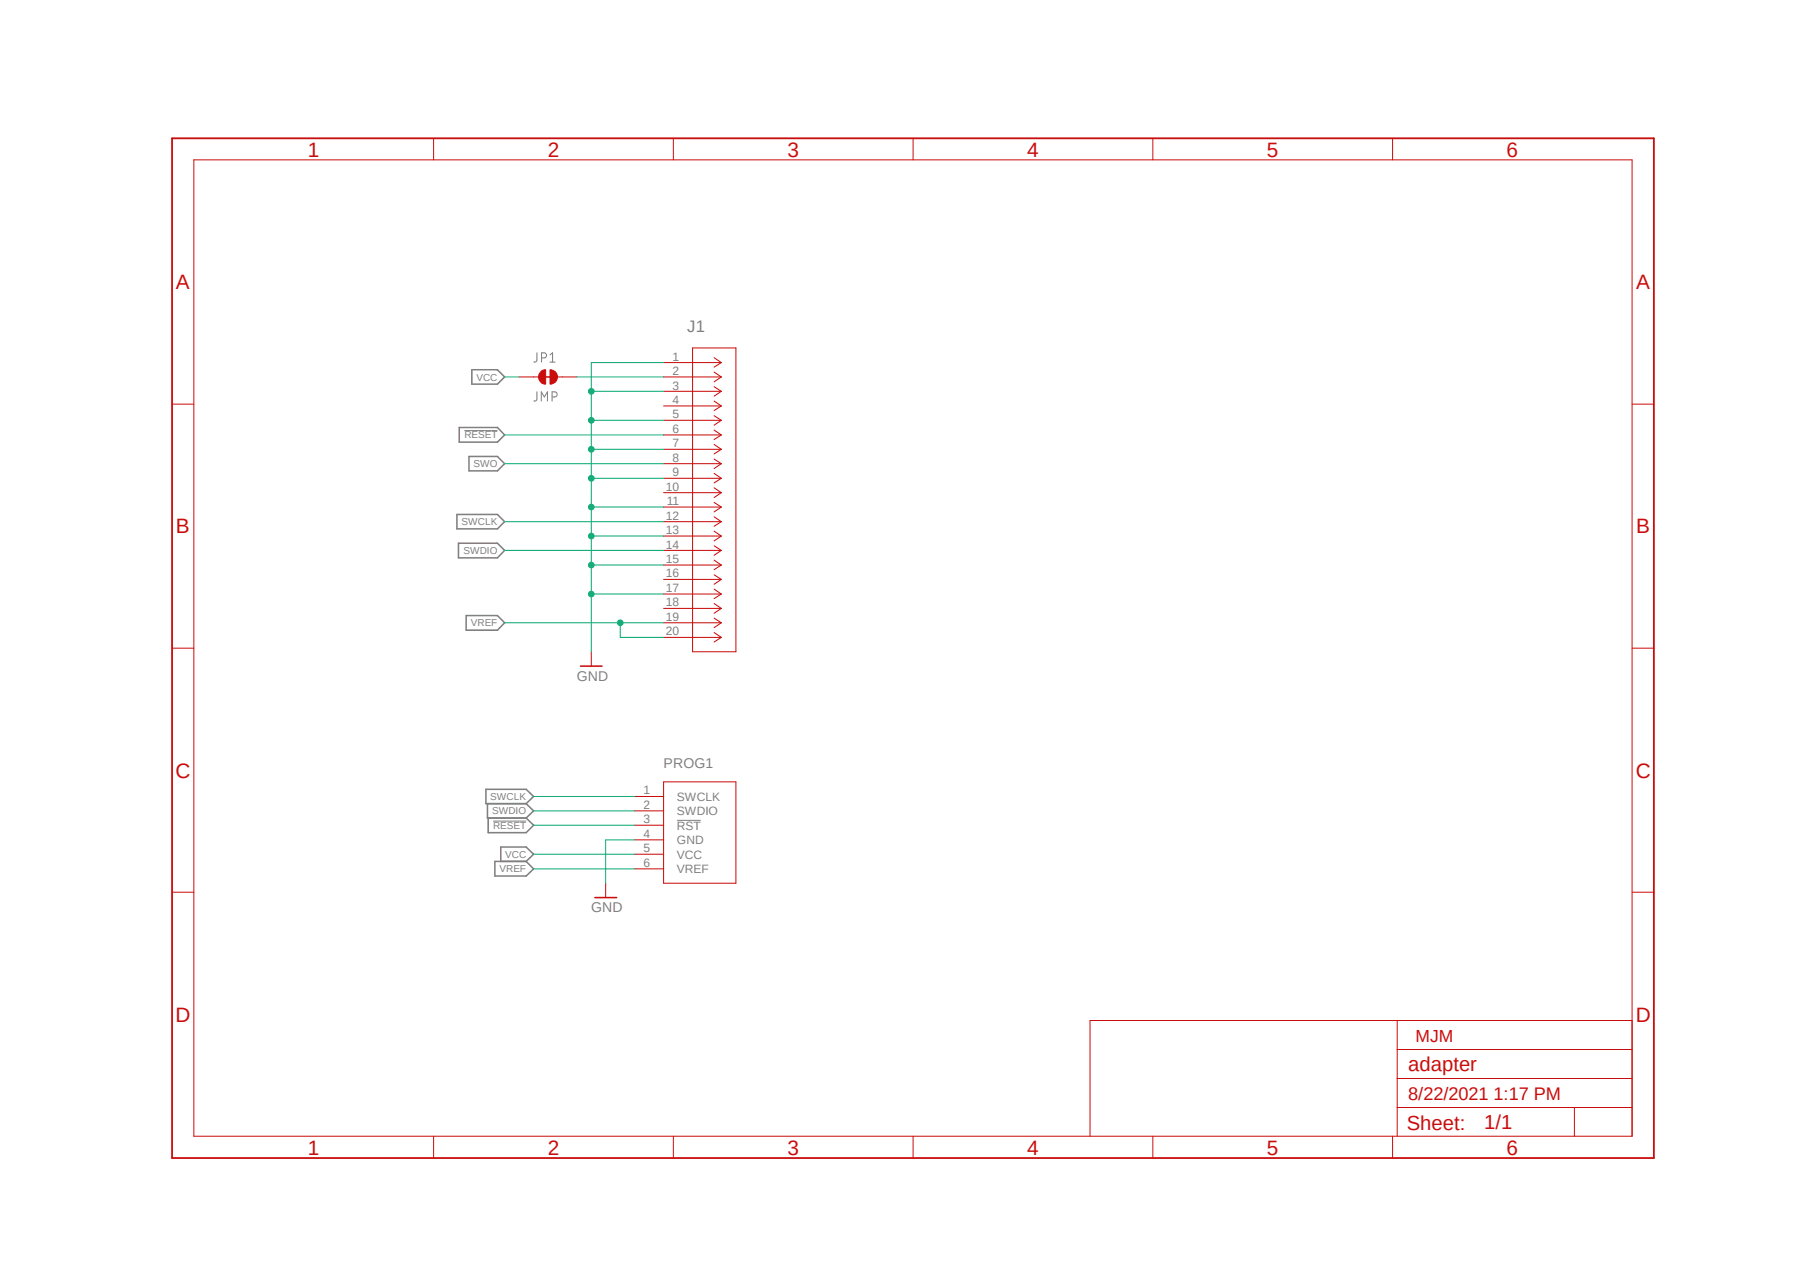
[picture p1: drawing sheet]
<?xml version="1.0" encoding="utf-8"?>
<!DOCTYPE eagle SYSTEM "eagle.dtd">
<!--
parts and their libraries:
STM32_SFH11-PBPC-D10-ST-BK_: COPYRIGHT: Copyright (C) 2018 Accelerated Designs. All rights reserved
SparkFun-Jumpers: Licensing: Creative Commons ShareAlike 4.0 International - https://creativecommons.org/licenses/by-sa/4.0
-->
<eagle version="9.6.2">
<drawing>
<settings>
<setting alwaysvectorfont="no"/>
<setting verticaltext="up"/>
</settings>
<grid distance="0.1" unitdist="inch" unit="inch" style="lines" multiple="1" display="yes" altdistance="0.01" altunitdist="inch" altunit="inch"/>
<schematic xreflabel="%F%N/%S.%C%R" xrefpart="/%S.%C%R">
<libraries>
<library name="0532610671">
<symbols>
<symbol name="0532610671_OP">
<pin name="SWCLK" x="-5.08" y="5.08" length="middle"/>
<pin name="SWDIO" x="-5.08" y="2.54" length="middle"/>
<pin name="!RST" x="-5.08" y="0" length="middle"/>
<pin name="GND" x="-5.08" y="-2.54" length="middle"/>
<pin name="VCC" x="-5.08" y="-5.08" length="middle"/>
<pin name="VREF" x="-5.08" y="-7.62" length="middle"/>
<wire x1="0" y1="7.62" x2="0" y2="-10.16" width="0.1524" layer="94"/>
<wire x1="0" y1="-10.16" x2="12.7" y2="-10.16" width="0.1524" layer="94"/>
<wire x1="12.7" y1="-10.16" x2="12.7" y2="7.62" width="0.1524" layer="94"/>
<wire x1="12.7" y1="7.62" x2="0" y2="7.62" width="0.1524" layer="94"/>
<text x="-5.08" y="12.7" size="1.778" layer="95">&gt;NAME</text>
<text x="-5.08" y="10.16" size="1.778" layer="96">&gt;VALUE</text>
</symbol>
</symbols>
<devicesets>
<deviceset name="0532610671_OP" prefix="PROG" uservalue="yes">
<gates>
<gate name="G$1" symbol="0532610671_OP" x="0" y="0"/>
</gates>
<devices>
<device name="" package="0532610671">
<connects>
<connect gate="G$1" pin="!RST" pad="3"/>
<connect gate="G$1" pin="GND" pad="4"/>
<connect gate="G$1" pin="SWCLK" pad="1"/>
<connect gate="G$1" pin="SWDIO" pad="2"/>
<connect gate="G$1" pin="VCC" pad="5"/>
<connect gate="G$1" pin="VREF" pad="6"/>
</connects>
<package3dinstances>
<package3dinstance package3d_urn="urn:adsk.eagle:package:29729278/2"/>
</package3dinstances>
<technologies>
<technology name=""/>
</technologies>
</device>
</devices>
</deviceset>
</devicesets>
</library>
<library name="supply1">
<symbols>
<symbol name="GND">
<wire x1="-1.905" y1="0" x2="1.905" y2="0" width="0.254" layer="94"/>
<text x="-2.54" y="-2.54" size="1.778" layer="96">&gt;VALUE</text>
<pin name="GND" x="0" y="2.54" visible="off" length="short" direction="sup" rot="R270"/>
</symbol>
</symbols>
<devicesets>
<deviceset name="GND" prefix="GND">
<gates>
<gate name="1" symbol="GND" x="0" y="0"/>
</gates>
<devices>
<device name="">
<technologies>
<technology name=""/>
</technologies>
</device>
</devices>
</deviceset>
</devicesets>
</library>
<library name="STM32_SFH11-PBPC-D10-ST-BK_">
<symbols>
<symbol name="CONN_020P_000C_1">
<pin name="1" x="0" y="0" visible="pad" length="middle" direction="pas"/>
<pin name="2" x="0" y="-2.54" visible="pad" length="middle" direction="pas"/>
<pin name="3" x="0" y="-5.08" visible="pad" length="middle" direction="pas"/>
<pin name="4" x="0" y="-7.62" visible="pad" length="middle" direction="pas"/>
<pin name="5" x="0" y="-10.16" visible="pad" length="middle" direction="pas"/>
<pin name="6" x="0" y="-12.7" visible="pad" length="middle" direction="pas"/>
<pin name="7" x="0" y="-15.24" visible="pad" length="middle" direction="pas"/>
<pin name="8" x="0" y="-17.78" visible="pad" length="middle" direction="pas"/>
<pin name="9" x="0" y="-20.32" visible="pad" length="middle" direction="pas"/>
<pin name="10" x="0" y="-22.86" visible="pad" length="middle" direction="pas"/>
<pin name="11" x="0" y="-25.4" visible="pad" length="middle" direction="pas"/>
<pin name="12" x="0" y="-27.94" visible="pad" length="middle" direction="pas"/>
<pin name="13" x="0" y="-30.48" visible="pad" length="middle" direction="pas"/>
<pin name="14" x="0" y="-33.02" visible="pad" length="middle" direction="pas"/>
<pin name="15" x="0" y="-35.56" visible="pad" length="middle" direction="pas"/>
<pin name="16" x="0" y="-38.1" visible="pad" length="middle" direction="pas"/>
<pin name="17" x="0" y="-40.64" visible="pad" length="middle" direction="pas"/>
<pin name="18" x="0" y="-43.18" visible="pad" length="middle" direction="pas"/>
<pin name="19" x="0" y="-45.72" visible="pad" length="middle" direction="pas"/>
<pin name="20" x="0" y="-48.26" visible="pad" length="middle" direction="pas"/>
<wire x1="10.16" y1="0" x2="5.08" y2="0" width="0.1524" layer="94"/>
<wire x1="10.16" y1="-2.54" x2="5.08" y2="-2.54" width="0.1524" layer="94"/>
<wire x1="10.16" y1="-5.08" x2="5.08" y2="-5.08" width="0.1524" layer="94"/>
<wire x1="10.16" y1="-7.62" x2="5.08" y2="-7.62" width="0.1524" layer="94"/>
<wire x1="10.16" y1="-10.16" x2="5.08" y2="-10.16" width="0.1524" layer="94"/>
<wire x1="10.16" y1="-12.7" x2="5.08" y2="-12.7" width="0.1524" layer="94"/>
<wire x1="10.16" y1="-15.24" x2="5.08" y2="-15.24" width="0.1524" layer="94"/>
<wire x1="10.16" y1="-17.78" x2="5.08" y2="-17.78" width="0.1524" layer="94"/>
<wire x1="10.16" y1="-20.32" x2="5.08" y2="-20.32" width="0.1524" layer="94"/>
<wire x1="10.16" y1="-22.86" x2="5.08" y2="-22.86" width="0.1524" layer="94"/>
<wire x1="10.16" y1="-25.4" x2="5.08" y2="-25.4" width="0.1524" layer="94"/>
<wire x1="10.16" y1="-27.94" x2="5.08" y2="-27.94" width="0.1524" layer="94"/>
<wire x1="10.16" y1="-30.48" x2="5.08" y2="-30.48" width="0.1524" layer="94"/>
<wire x1="10.16" y1="-33.02" x2="5.08" y2="-33.02" width="0.1524" layer="94"/>
<wire x1="10.16" y1="-35.56" x2="5.08" y2="-35.56" width="0.1524" layer="94"/>
<wire x1="10.16" y1="-38.1" x2="5.08" y2="-38.1" width="0.1524" layer="94"/>
<wire x1="10.16" y1="-40.64" x2="5.08" y2="-40.64" width="0.1524" layer="94"/>
<wire x1="10.16" y1="-43.18" x2="5.08" y2="-43.18" width="0.1524" layer="94"/>
<wire x1="10.16" y1="-45.72" x2="5.08" y2="-45.72" width="0.1524" layer="94"/>
<wire x1="10.16" y1="-48.26" x2="5.08" y2="-48.26" width="0.1524" layer="94"/>
<wire x1="10.16" y1="0" x2="8.89" y2="0.8382" width="0.1524" layer="94"/>
<wire x1="10.16" y1="-2.54" x2="8.89" y2="-1.7018" width="0.1524" layer="94"/>
<wire x1="10.16" y1="-5.08" x2="8.89" y2="-4.2418" width="0.1524" layer="94"/>
<wire x1="10.16" y1="-7.62" x2="8.89" y2="-6.7818" width="0.1524" layer="94"/>
<wire x1="10.16" y1="-10.16" x2="8.89" y2="-9.3218" width="0.1524" layer="94"/>
<wire x1="10.16" y1="-12.7" x2="8.89" y2="-11.8618" width="0.1524" layer="94"/>
<wire x1="10.16" y1="-15.24" x2="8.89" y2="-14.4018" width="0.1524" layer="94"/>
<wire x1="10.16" y1="-17.78" x2="8.89" y2="-16.9418" width="0.1524" layer="94"/>
<wire x1="10.16" y1="-20.32" x2="8.89" y2="-19.4818" width="0.1524" layer="94"/>
<wire x1="10.16" y1="-22.86" x2="8.89" y2="-22.0218" width="0.1524" layer="94"/>
<wire x1="10.16" y1="-25.4" x2="8.89" y2="-24.5618" width="0.1524" layer="94"/>
<wire x1="10.16" y1="-27.94" x2="8.89" y2="-27.1018" width="0.1524" layer="94"/>
<wire x1="10.16" y1="-30.48" x2="8.89" y2="-29.6418" width="0.1524" layer="94"/>
<wire x1="10.16" y1="-33.02" x2="8.89" y2="-32.1818" width="0.1524" layer="94"/>
<wire x1="10.16" y1="-35.56" x2="8.89" y2="-34.7218" width="0.1524" layer="94"/>
<wire x1="10.16" y1="-38.1" x2="8.89" y2="-37.2618" width="0.1524" layer="94"/>
<wire x1="10.16" y1="-40.64" x2="8.89" y2="-39.8018" width="0.1524" layer="94"/>
<wire x1="10.16" y1="-43.18" x2="8.89" y2="-42.3418" width="0.1524" layer="94"/>
<wire x1="10.16" y1="-45.72" x2="8.89" y2="-44.8818" width="0.1524" layer="94"/>
<wire x1="10.16" y1="-48.26" x2="8.89" y2="-47.4218" width="0.1524" layer="94"/>
<wire x1="10.16" y1="0" x2="8.89" y2="-0.8382" width="0.1524" layer="94"/>
<wire x1="10.16" y1="-2.54" x2="8.89" y2="-3.3782" width="0.1524" layer="94"/>
<wire x1="10.16" y1="-5.08" x2="8.89" y2="-5.9182" width="0.1524" layer="94"/>
<wire x1="10.16" y1="-7.62" x2="8.89" y2="-8.4582" width="0.1524" layer="94"/>
<wire x1="10.16" y1="-10.16" x2="8.89" y2="-10.9982" width="0.1524" layer="94"/>
<wire x1="10.16" y1="-12.7" x2="8.89" y2="-13.5382" width="0.1524" layer="94"/>
<wire x1="10.16" y1="-15.24" x2="8.89" y2="-16.0782" width="0.1524" layer="94"/>
<wire x1="10.16" y1="-17.78" x2="8.89" y2="-18.6182" width="0.1524" layer="94"/>
<wire x1="10.16" y1="-20.32" x2="8.89" y2="-21.1582" width="0.1524" layer="94"/>
<wire x1="10.16" y1="-22.86" x2="8.89" y2="-23.6982" width="0.1524" layer="94"/>
<wire x1="10.16" y1="-25.4" x2="8.89" y2="-26.2382" width="0.1524" layer="94"/>
<wire x1="10.16" y1="-27.94" x2="8.89" y2="-28.7782" width="0.1524" layer="94"/>
<wire x1="10.16" y1="-30.48" x2="8.89" y2="-31.3182" width="0.1524" layer="94"/>
<wire x1="10.16" y1="-33.02" x2="8.89" y2="-33.8582" width="0.1524" layer="94"/>
<wire x1="10.16" y1="-35.56" x2="8.89" y2="-36.3982" width="0.1524" layer="94"/>
<wire x1="10.16" y1="-38.1" x2="8.89" y2="-38.9382" width="0.1524" layer="94"/>
<wire x1="10.16" y1="-40.64" x2="8.89" y2="-41.4782" width="0.1524" layer="94"/>
<wire x1="10.16" y1="-43.18" x2="8.89" y2="-44.0182" width="0.1524" layer="94"/>
<wire x1="10.16" y1="-45.72" x2="8.89" y2="-46.5582" width="0.1524" layer="94"/>
<wire x1="10.16" y1="-48.26" x2="8.89" y2="-49.0982" width="0.1524" layer="94"/>
<wire x1="5.08" y1="2.54" x2="5.08" y2="-50.8" width="0.1524" layer="94"/>
<wire x1="5.08" y1="-50.8" x2="12.7" y2="-50.8" width="0.1524" layer="94"/>
<wire x1="12.7" y1="-50.8" x2="12.7" y2="2.54" width="0.1524" layer="94"/>
<wire x1="12.7" y1="2.54" x2="5.08" y2="2.54" width="0.1524" layer="94"/>
<text x="4.1656" y="5.3086" size="2.0828" layer="95" ratio="6" rot="SR0">&gt;Name</text>
</symbol>
</symbols>
<devicesets>
<deviceset name="SFH11-PBPC-D10-ST-BK" prefix="J">
<gates>
<gate name="A" symbol="CONN_020P_000C_1" x="0" y="0"/>
</gates>
<devices>
<device name="" package="CONN_SFH11-PBPC-D10-ST-BK_SUL">
<connects>
<connect gate="A" pin="1" pad="1"/>
<connect gate="A" pin="10" pad="10"/>
<connect gate="A" pin="11" pad="11"/>
<connect gate="A" pin="12" pad="12"/>
<connect gate="A" pin="13" pad="13"/>
<connect gate="A" pin="14" pad="14"/>
<connect gate="A" pin="15" pad="15"/>
<connect gate="A" pin="16" pad="16"/>
<connect gate="A" pin="17" pad="17"/>
<connect gate="A" pin="18" pad="18"/>
<connect gate="A" pin="19" pad="19"/>
<connect gate="A" pin="2" pad="2"/>
<connect gate="A" pin="20" pad="20"/>
<connect gate="A" pin="3" pad="3"/>
<connect gate="A" pin="4" pad="4"/>
<connect gate="A" pin="5" pad="5"/>
<connect gate="A" pin="6" pad="6"/>
<connect gate="A" pin="7" pad="7"/>
<connect gate="A" pin="8" pad="8"/>
<connect gate="A" pin="9" pad="9"/>
</connects>
<package3dinstances>
<package3dinstance package3d_urn="urn:adsk.eagle:package:29732544/2"/>
</package3dinstances>
<technologies>
<technology name="">
<attribute name="BUILT_BY" value="EMA_Cory" constant="no"/>
<attribute name="COPYRIGHT" value="Copyright (C) 2018 Accelerated Designs. All rights reserved" constant="no"/>
<attribute name="DATASHEET" value="https://s3.amazonaws.com/catalogspreads-pdf/PAGE123%20.100%20SFH11%20SERIES%20FEMALE%20HDR%20ST%20RA.pdf" constant="no"/>
<attribute name="MANUFACTURER_PART_NUMBER" value="SFH11-PBPC-D10-ST-BK" constant="no"/>
<attribute name="SOURCELIBRARY" value="Update_to_database_2021-05-10" constant="no"/>
<attribute name="VENDOR" value="Sullins" constant="no"/>
</technology>
</technologies>
</device>
</devices>
</deviceset>
</devicesets>
</library>
<library name="frames">
<symbols>
<symbol name="A4L-LOC">
<wire x1="256.54" y1="3.81" x2="256.54" y2="8.89" width="0.1016" layer="94"/>
<wire x1="256.54" y1="8.89" x2="256.54" y2="13.97" width="0.1016" layer="94"/>
<wire x1="256.54" y1="13.97" x2="256.54" y2="19.05" width="0.1016" layer="94"/>
<wire x1="256.54" y1="19.05" x2="256.54" y2="24.13" width="0.1016" layer="94"/>
<wire x1="161.29" y1="3.81" x2="161.29" y2="24.13" width="0.1016" layer="94"/>
<wire x1="161.29" y1="24.13" x2="215.265" y2="24.13" width="0.1016" layer="94"/>
<wire x1="215.265" y1="24.13" x2="256.54" y2="24.13" width="0.1016" layer="94"/>
<wire x1="246.38" y1="3.81" x2="246.38" y2="8.89" width="0.1016" layer="94"/>
<wire x1="246.38" y1="8.89" x2="256.54" y2="8.89" width="0.1016" layer="94"/>
<wire x1="246.38" y1="8.89" x2="215.265" y2="8.89" width="0.1016" layer="94"/>
<wire x1="215.265" y1="8.89" x2="215.265" y2="3.81" width="0.1016" layer="94"/>
<wire x1="215.265" y1="8.89" x2="215.265" y2="13.97" width="0.1016" layer="94"/>
<wire x1="215.265" y1="13.97" x2="256.54" y2="13.97" width="0.1016" layer="94"/>
<wire x1="215.265" y1="13.97" x2="215.265" y2="19.05" width="0.1016" layer="94"/>
<wire x1="215.265" y1="19.05" x2="256.54" y2="19.05" width="0.1016" layer="94"/>
<wire x1="215.265" y1="19.05" x2="215.265" y2="24.13" width="0.1016" layer="94"/>
<text x="217.17" y="15.24" size="2.54" layer="94">&gt;DRAWING_NAME</text>
<text x="217.17" y="10.16" size="2.286" layer="94">&gt;LAST_DATE_TIME</text>
<text x="230.505" y="5.08" size="2.54" layer="94">&gt;SHEET</text>
<text x="216.916" y="4.953" size="2.54" layer="94">Sheet:</text>
<frame x1="0" y1="0" x2="260.35" y2="179.07" columns="6" rows="4" layer="94"/>
</symbol>
</symbols>
<devicesets>
<deviceset name="A4L-LOC" prefix="FRAME" uservalue="yes">
<gates>
<gate name="G$1" symbol="A4L-LOC" x="0" y="0"/>
</gates>
<devices>
<device name="">
<technologies>
<technology name=""/>
</technologies>
</device>
</devices>
</deviceset>
</devicesets>
</library>
<library name="SparkFun-Jumpers">
<symbols>
<symbol name="SMT-JUMPER_2_NC_TRACE">
<wire x1="0.381" y1="0.635" x2="1.016" y2="0" width="1.27" layer="94" curve="-90" cap="flat"/>
<wire x1="1.016" y1="0" x2="0.381" y2="-0.635" width="1.27" layer="94" curve="-90" cap="flat"/>
<wire x1="-0.381" y1="-0.635" x2="-0.381" y2="0.635" width="1.27" layer="94" curve="-180" cap="flat"/>
<wire x1="2.54" y1="0" x2="1.651" y2="0" width="0.1524" layer="94"/>
<wire x1="-2.54" y1="0" x2="-1.651" y2="0" width="0.1524" layer="94"/>
<wire x1="-0.762" y1="0" x2="1.016" y2="0" width="0.254" layer="94"/>
<text x="-2.54" y="2.54" size="1.778" layer="95" font="vector">&gt;NAME</text>
<text x="-2.54" y="-2.54" size="1.778" layer="96" font="vector" align="top-left">&gt;VALUE</text>
<pin name="2" x="5.08" y="0" visible="off" length="short" direction="pas" swaplevel="1" rot="R180"/>
<pin name="1" x="-5.08" y="0" visible="off" length="short" direction="pas" swaplevel="1"/>
</symbol>
</symbols>
<devicesets>
<deviceset name="JUMPER-SMT_2_NC_TRACE" prefix="JP">
<gates>
<gate name="G$1" symbol="SMT-JUMPER_2_NC_TRACE" x="0" y="0"/>
</gates>
<devices>
<device name="_NO-SILK" package="SMT-JUMPER_2_NC_TRACE_NO-SILK">
<connects>
<connect gate="G$1" pin="1" pad="1"/>
<connect gate="G$1" pin="2" pad="2"/>
</connects>
<package3dinstances>
<package3dinstance package3d_urn="urn:adsk.eagle:package:39286/1"/>
</package3dinstances>
<technologies>
<technology name=""/>
</technologies>
</device>
<device name="_SILK" package="SMT-JUMPER_2_NC_TRACE_SILK">
<connects>
<connect gate="G$1" pin="1" pad="1"/>
<connect gate="G$1" pin="2" pad="2"/>
</connects>
<package3dinstances>
<package3dinstance package3d_urn="urn:adsk.eagle:package:39281/1"/>
</package3dinstances>
<technologies>
<technology name=""/>
</technologies>
</device>
</devices>
</deviceset>
</devicesets>
</library>
</libraries>
<attributes>
</attributes>
<variantdefs>
</variantdefs>
<classes>
<class number="0" name="default" width="0" drill="0">
</class>
</classes>
<parts>
<part name="J1" library="STM32_SFH11-PBPC-D10-ST-BK_" deviceset="SFH11-PBPC-D10-ST-BK" device="" package3d_urn="urn:adsk.eagle:package:29732544/2"/>
<part name="GND2" library="supply1" deviceset="GND" device=""/>
<part name="GND1" library="supply1" deviceset="GND" device=""/>
<part name="FRAME1" library="frames" deviceset="A4L-LOC" device=""/>
<part name="PROG1" library="0532610671" deviceset="0532610671_OP" device="" package3d_urn="urn:adsk.eagle:package:29729278/2"/>
<part name="JP1" library="SparkFun-Jumpers" deviceset="JUMPER-SMT_2_NC_TRACE" device="_SILK" package3d_urn="urn:adsk.eagle:package:39281/1" value="JMP"/>
</parts>
<sheets>
<sheet>
<plain>
<text x="218.44" y="20.32" size="2.1844" layer="94">MJM</text>
</plain>
<instances>
<instance part="J1" gate="A" x="86.36" y="139.7" smashed="yes">
<attribute name="NAME" x="90.5256" y="145.0086" size="2.0828" layer="95" ratio="6" rot="SR0"/>
</instance>
<instance part="GND2" gate="1" x="73.66" y="86.36" smashed="yes">
<attribute name="VALUE" x="71.12" y="83.82" size="1.778" layer="96"/>
</instance>
<instance part="GND1" gate="1" x="76.2" y="45.72" smashed="yes">
<attribute name="VALUE" x="73.66" y="43.18" size="1.778" layer="96"/>
</instance>
<instance part="FRAME1" gate="G$1" x="0" y="0" smashed="yes">
<attribute name="DRAWING_NAME" x="217.17" y="15.24" size="2.54" layer="94"/>
<attribute name="LAST_DATE_TIME" x="217.17" y="10.16" size="2.286" layer="94"/>
<attribute name="SHEET" x="230.505" y="5.08" size="2.54" layer="94"/>
</instance>
<instance part="PROG1" gate="G$1" x="86.36" y="58.42" smashed="yes">
<attribute name="NAME" x="86.36" y="68.58" size="1.778" layer="95"/>
<attribute name="VALUE" x="81.28" y="68.58" size="1.778" layer="96"/>
</instance>
<instance part="JP1" gate="G$1" x="66.04" y="137.16" smashed="yes">
<attribute name="NAME" x="63.5" y="139.7" size="1.778" layer="95" font="vector"/>
<attribute name="VALUE" x="63.5" y="134.62" size="1.778" layer="96" font="vector" align="top-left"/>
</instance>
</instances>
<busses>
</busses>
<nets>
<net name="GND" class="0">
<segment>
<pinref part="J1" gate="A" pin="17"/>
<wire x1="86.36" y1="99.06" x2="73.66" y2="99.06" width="0.1524" layer="91"/>
<pinref part="GND2" gate="1" pin="GND"/>
<wire x1="73.66" y1="99.06" x2="73.66" y2="88.9" width="0.1524" layer="91"/>
<pinref part="J1" gate="A" pin="15"/>
<wire x1="86.36" y1="104.14" x2="73.66" y2="104.14" width="0.1524" layer="91"/>
<wire x1="73.66" y1="104.14" x2="73.66" y2="99.06" width="0.1524" layer="91"/>
<junction x="73.66" y="99.06"/>
<pinref part="J1" gate="A" pin="13"/>
<wire x1="86.36" y1="109.22" x2="73.66" y2="109.22" width="0.1524" layer="91"/>
<wire x1="73.66" y1="109.22" x2="73.66" y2="104.14" width="0.1524" layer="91"/>
<junction x="73.66" y="104.14"/>
<pinref part="J1" gate="A" pin="11"/>
<wire x1="86.36" y1="114.3" x2="73.66" y2="114.3" width="0.1524" layer="91"/>
<wire x1="73.66" y1="114.3" x2="73.66" y2="109.22" width="0.1524" layer="91"/>
<junction x="73.66" y="109.22"/>
<pinref part="J1" gate="A" pin="9"/>
<wire x1="86.36" y1="119.38" x2="73.66" y2="119.38" width="0.1524" layer="91"/>
<wire x1="73.66" y1="119.38" x2="73.66" y2="114.3" width="0.1524" layer="91"/>
<junction x="73.66" y="114.3"/>
<pinref part="J1" gate="A" pin="7"/>
<wire x1="86.36" y1="124.46" x2="73.66" y2="124.46" width="0.1524" layer="91"/>
<wire x1="73.66" y1="124.46" x2="73.66" y2="119.38" width="0.1524" layer="91"/>
<junction x="73.66" y="119.38"/>
<pinref part="J1" gate="A" pin="5"/>
<wire x1="86.36" y1="129.54" x2="73.66" y2="129.54" width="0.1524" layer="91"/>
<wire x1="73.66" y1="129.54" x2="73.66" y2="124.46" width="0.1524" layer="91"/>
<junction x="73.66" y="124.46"/>
<pinref part="J1" gate="A" pin="3"/>
<wire x1="86.36" y1="134.62" x2="73.66" y2="134.62" width="0.1524" layer="91"/>
<wire x1="73.66" y1="134.62" x2="73.66" y2="129.54" width="0.1524" layer="91"/>
<junction x="73.66" y="129.54"/>
<pinref part="J1" gate="A" pin="1"/>
<wire x1="86.36" y1="139.7" x2="73.66" y2="139.7" width="0.1524" layer="91"/>
<wire x1="73.66" y1="139.7" x2="73.66" y2="134.62" width="0.1524" layer="91"/>
<junction x="73.66" y="134.62"/>
</segment>
<segment>
<pinref part="PROG1" gate="G$1" pin="GND"/>
<pinref part="GND1" gate="1" pin="GND"/>
<wire x1="81.28" y1="55.88" x2="76.2" y2="55.88" width="0.1524" layer="91"/>
<wire x1="76.2" y1="55.88" x2="76.2" y2="48.26" width="0.1524" layer="91"/>
</segment>
</net>
<net name="SWDIO" class="0">
<segment>
<pinref part="J1" gate="A" pin="14"/>
<wire x1="86.36" y1="106.68" x2="58.42" y2="106.68" width="0.1524" layer="91"/>
<label x="58.42" y="106.68" size="1.27" layer="95" rot="R180" xref="yes"/>
</segment>
<segment>
<pinref part="PROG1" gate="G$1" pin="SWDIO"/>
<wire x1="81.28" y1="60.96" x2="63.5" y2="60.96" width="0.1524" layer="91"/>
<label x="63.5" y="60.96" size="1.27" layer="95" rot="R180" xref="yes"/>
</segment>
</net>
<net name="!RESET" class="0">
<segment>
<pinref part="J1" gate="A" pin="6"/>
<wire x1="86.36" y1="127" x2="58.42" y2="127" width="0.1524" layer="91"/>
<label x="58.42" y="127" size="1.27" layer="95" rot="R180" xref="yes"/>
</segment>
<segment>
<pinref part="PROG1" gate="G$1" pin="!RST"/>
<wire x1="81.28" y1="58.42" x2="63.5" y2="58.42" width="0.1524" layer="91"/>
<label x="63.5" y="58.42" size="1.27" layer="95" rot="R180" xref="yes"/>
</segment>
</net>
<net name="SWO" class="0">
<segment>
<pinref part="J1" gate="A" pin="8"/>
<wire x1="86.36" y1="121.92" x2="58.42" y2="121.92" width="0.1524" layer="91"/>
<label x="58.42" y="121.92" size="1.27" layer="95" rot="R180" xref="yes"/>
</segment>
</net>
<net name="SWCLK" class="0">
<segment>
<pinref part="J1" gate="A" pin="12"/>
<wire x1="86.36" y1="111.76" x2="58.42" y2="111.76" width="0.1524" layer="91"/>
<label x="58.42" y="111.76" size="1.27" layer="95" rot="R180" xref="yes"/>
</segment>
<segment>
<pinref part="PROG1" gate="G$1" pin="SWCLK"/>
<wire x1="81.28" y1="63.5" x2="63.5" y2="63.5" width="0.1524" layer="91"/>
<label x="63.5" y="63.5" size="1.27" layer="95" rot="R180" xref="yes"/>
</segment>
</net>
<net name="N$31" class="0">
<segment>
<pinref part="J1" gate="A" pin="2"/>
<wire x1="86.36" y1="137.16" x2="71.12" y2="137.16" width="0.1524" layer="91"/>
<pinref part="JP1" gate="G$1" pin="2"/>
</segment>
</net>
<net name="VCC" class="0">
<segment>
<wire x1="60.96" y1="137.16" x2="58.42" y2="137.16" width="0.1524" layer="91"/>
<label x="58.42" y="137.16" size="1.27" layer="95" rot="R180" xref="yes"/>
<pinref part="JP1" gate="G$1" pin="1"/>
</segment>
<segment>
<pinref part="PROG1" gate="G$1" pin="VCC"/>
<wire x1="81.28" y1="53.34" x2="63.5" y2="53.34" width="0.1524" layer="91"/>
<label x="63.5" y="53.34" size="1.27" layer="95" rot="R180" xref="yes"/>
</segment>
</net>
<net name="VREF" class="0">
<segment>
<pinref part="J1" gate="A" pin="19"/>
<wire x1="86.36" y1="93.98" x2="78.74" y2="93.98" width="0.1524" layer="91"/>
<pinref part="J1" gate="A" pin="20"/>
<wire x1="86.36" y1="91.44" x2="78.74" y2="91.44" width="0.1524" layer="91"/>
<wire x1="78.74" y1="91.44" x2="78.74" y2="93.98" width="0.1524" layer="91"/>
<wire x1="78.74" y1="93.98" x2="58.42" y2="93.98" width="0.1524" layer="91"/>
<junction x="78.74" y="93.98"/>
<label x="58.42" y="93.98" size="1.27" layer="95" rot="R180" xref="yes"/>
</segment>
<segment>
<pinref part="PROG1" gate="G$1" pin="VREF"/>
<wire x1="81.28" y1="50.8" x2="63.5" y2="50.8" width="0.1524" layer="91"/>
<label x="63.5" y="50.8" size="1.27" layer="95" rot="R180" xref="yes"/>
</segment>
</net>
</nets>
</sheet>
</sheets>
</schematic>
</drawing>
<compatibility>
<note version="8.2" severity="warning">
Since Version 8.2, EAGLE supports online libraries. The ids
of those online libraries will not be understood (or retained)
with this version.
</note>
<note version="8.3" severity="warning">
Since Version 8.3, EAGLE supports URNs for individual library
assets (packages, symbols, and devices). The URNs of those assets
will not be understood (or retained) with this version.
</note>
<note version="8.3" severity="warning">
Since Version 8.3, EAGLE supports the association of 3D packages
with devices in libraries, schematics, and board files. Those 3D
packages will not be understood (or retained) with this version.
</note>
</compatibility>
</eagle>
